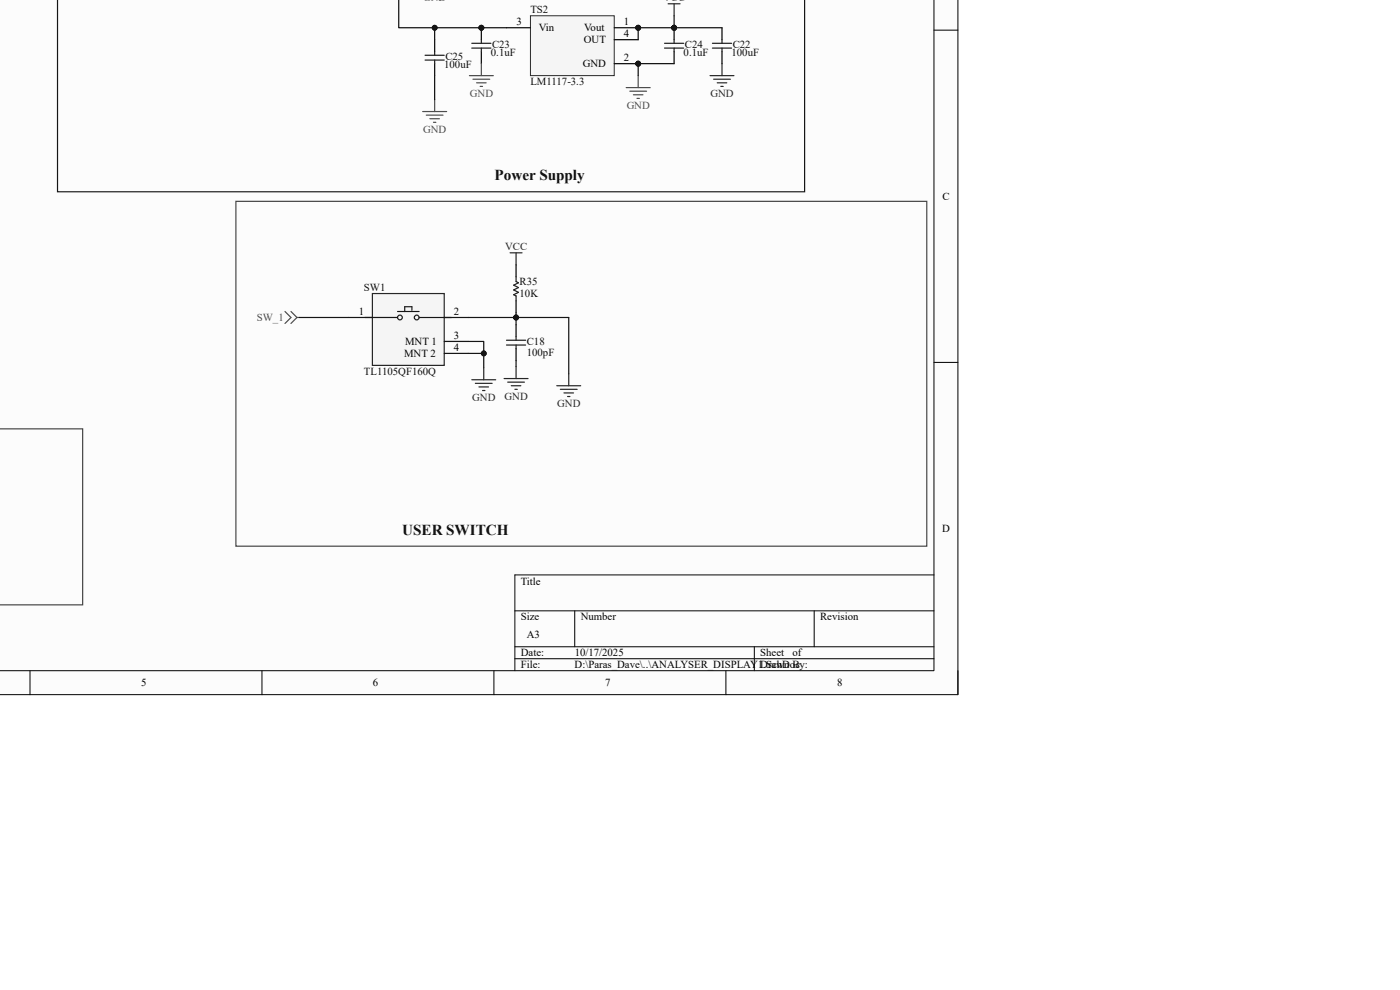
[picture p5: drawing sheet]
<svg xmlns="http://www.w3.org/2000/svg" width="297mm" height="210mm" viewBox="0 0 297 210" stroke-linecap="round" stroke-linejoin="round" font-family="sans-serif">
<path d="M-.1 -.1h203.3v147.5h-203.3z" fill-rule="evenodd" fill="#fcfcfc"/>
<path d="M203.2 -.1v147.5h-203.3" fill="none" stroke="#000" stroke-width=".21"/>
<path d="M-.1 -.1h198.2v142.4h-198.2z" fill-rule="evenodd" fill="#fcfcfc"/>
<g fill="none" stroke="#000" stroke-width=".21">
<path d="M198.1 -.1v142.4h-198.2M198.1 6.4h5.1M198.1 76.9h5.1M109.2 129.6h88.9M109.2 137.2h88.9M109.2 139.7h88.9M121.9 129.6v7.6M160 137.2v5.1M172.7 129.6v7.6M198.1 122h-88.9v20.3M6.4 142.3v5.1M55.6 142.3v5.1"/>
<path d="M104.8 142.3v5.1M154 142.3v5.1M203.2 142.3v5.1"/>
</g>
<path d="M60.5 66.1l1.2 1.2-1.2 1.3M61.7 66.1l1.3 1.2M63 67.3l-1.3 1.3M63 67.3h.5" fill="none" stroke="#4c4c4c" stroke-width=".25"/>
<path d="M79 62.3h15.2v15.2h-15.2z" fill-rule="evenodd" fill="#f5f5f5"/>
<g fill="none" stroke="#262626" stroke-width=".25">
<path d="M108.2 53.6h2.6M109.5 53.6v2.6M79 62.3h15.2v15.2h-15.2zM102.6 78v2.6M109.5 77.8v2.5M120.7 79.3v2.5M100.1 80.6h5.1M100.8 81.3h3.6M101.6 82.1h2M102.4 82.8h.5M106.9 80.3h5.1M107.7 81.1h3.6"/>
<path d="M108.5 81.8h2M109.2 82.6h.5M118.1 81.8h5.1M118.9 82.6h3.5M119.6 83.4h2.1M120.4 84.1h.5"/>
</g>
<g fill="none" stroke="#1c1c1c" stroke-width=".25">
<path d="M109.5 58.7v1l.5 .3-1 .5 1 .5-1 .5 1 .5-1 .5 .5 .3v1M77.5 67.3h6.8M84.3 66.1h4.6M87.4 65.8v-.7h-1.5v1M88.9 67.4h6.9M107.5 72.2h4M107.5 73.2h4M109.5 71.4v.8M109.5 73.2v.8"/>
<circle cx="84.8" cy="67.4" r=".51"/>
<circle cx="88.4" cy="67.4" r=".51"/>
</g>
<path d="M109.5 56.2v2.5M73.9 67.3h5.1M94.2 67.4h5.1M94.2 72.4h5.1M94.2 75h5.1M109.5 63.8v2.5M109.5 68.9v2.5M109.5 74v2.5" fill="none" stroke="#000" stroke-width=".25"/>
<path d="M50 42.7h146.6v73.2h-146.6zM0 91h17.5v37.3h-17.6" fill="none" stroke="#444" stroke-width=".25"/>
<circle cx="135.4" cy="13.5" r=".51" fill="#0e0e0e"/>
<circle cx="135.4" cy="13.5" r=".51" fill="none" stroke="#0e0e0e" stroke-width=".21"/>
<circle cx="135.4" cy="5.9" r=".51" fill="#0e0e0e"/>
<circle cx="135.4" cy="5.9" r=".51" fill="none" stroke="#0e0e0e" stroke-width=".21"/>
<path d="M112.5 3.3h17.8v12.7h-17.8z" fill-rule="evenodd" fill="#f5f5f5"/>
<path d="M112.5 3.3h17.8v12.7h-17.8z" fill="none" stroke="#262626" stroke-width=".21"/>
<path d="M107.5 5.9h5M130.3 13.5h5.1" fill="none" stroke="#000" stroke-width=".25"/>
<circle cx="135.4" cy="13.5" r=".51" fill="#0e0e0e"/>
<circle cx="135.4" cy="13.5" r=".51" fill="none" stroke="#0e0e0e" stroke-width=".21"/>
<path d="M130.3 5.9h5.1" fill="none" stroke="#000" stroke-width=".25"/>
<circle cx="135.4" cy="5.9" r=".51" fill="#0e0e0e"/>
<circle cx="135.4" cy="5.9" r=".51" fill="none" stroke="#0e0e0e" stroke-width=".21"/>
<path d="M130.3 8.4h5.1" fill="none" stroke="#000" stroke-width=".25"/>
<path d="M132.9 18.6h5M133.6 19.3h3.6M135.4 16v2.6M89.7 23.7h5.1M90.4 24.4h3.6M91.2 25.2h2M92 26h.5M92.2 21.1v2.6M134.4 20.1h2M135.1 20.9h.5" fill="none" stroke="#4c4c4c" stroke-width=".25"/>
<circle cx="143" cy="5.9" r=".51" fill="#0e0e0e"/>
<circle cx="143" cy="5.9" r=".51" fill="none" stroke="#0e0e0e" stroke-width=".21"/>
<path d="M143 5.9v2.5M143 11v2.5" fill="none" stroke="#000" stroke-width=".25"/>
<circle cx="143" cy="5.9" r=".51" fill="#0e0e0e"/>
<circle cx="143" cy="5.9" r=".51" fill="none" stroke="#0e0e0e" stroke-width=".21"/>
<path d="M141 9.2h4M141 10.2h4M143 8.4v.8M143 10.2v.8" fill="none" stroke="#1c1c1c" stroke-width=".25"/>
<circle cx="102.1" cy="5.9" r=".51" fill="#0e0e0e"/>
<circle cx="102.1" cy="5.9" r=".51" fill="none" stroke="#0e0e0e" stroke-width=".21"/>
<path d="M102.1 5.9v2.5M102.1 11v2.5" fill="none" stroke="#000" stroke-width=".25"/>
<circle cx="102.1" cy="5.9" r=".51" fill="#0e0e0e"/>
<circle cx="102.1" cy="5.9" r=".51" fill="none" stroke="#0e0e0e" stroke-width=".21"/>
<g fill="none" stroke="#1c1c1c" stroke-width=".25">
<path d="M12.2 0v40.7h158.5v-40.7M90.2 11.7h4M90.2 12.7h4M92.2 11v.7M92.2 12.7v.8M100.1 9.2h4.1M100.1 10.2h4.1M102.1 8.4v.8M102.1 10.2v.8M151.1 9.2h4.1M151.1 10.2h4.1M153.2 8.4v.8"/>
<path d="M153.2 10.2v.8"/>
</g>
<path d="M99.6 16h5.1M100.3 16.8h3.6M101.1 17.6h2M101.9 18.3h.5M102.1 13.5v2.5" fill="none" stroke="#4c4c4c" stroke-width=".25"/>
<path d="M141.7 .8h2.6M143 .8v2.5M150.6 16h5.1M151.4 16.8h3.6M152.2 17.6h2M152.9 18.3h.5M153.2 13.5v2.5" fill="none" stroke="#262626" stroke-width=".25"/>
<path d="M92.2 8.4v2.6M92.2 13.5v2.5M153.2 5.9v2.5M153.2 11v2.5" fill="none" stroke="#000" stroke-width=".25"/>
<path d="M63.5 67.3h10.4M99.3 72.4h3.3v2.6M109.5 76.5v1.3" fill="none" stroke="#0e0e0e" stroke-width=".25"/>
<circle cx="102.6" cy="75" r=".51" fill="#0e0e0e"/>
<circle cx="102.6" cy="75" r=".51" fill="none" stroke="#0e0e0e" stroke-width=".21"/>
<path d="M99.3 75h3.3v3" fill="none" stroke="#0e0e0e" stroke-width=".25"/>
<circle cx="102.6" cy="75" r=".51" fill="#0e0e0e"/>
<circle cx="102.6" cy="75" r=".51" fill="none" stroke="#0e0e0e" stroke-width=".21"/>
<path d="M92.2 5.9v2.5" fill="none" stroke="#0e0e0e" stroke-width=".25"/>
<circle cx="92.2" cy="5.9" r=".51" fill="#0e0e0e"/>
<circle cx="92.2" cy="5.9" r=".51" fill="none" stroke="#0e0e0e" stroke-width=".21"/>
<path d="M143 13.5h-7.6v2.5" fill="none" stroke="#0e0e0e" stroke-width=".25"/>
<circle cx="135.4" cy="13.5" r=".51" fill="#0e0e0e"/>
<circle cx="135.4" cy="13.5" r=".51" fill="none" stroke="#0e0e0e" stroke-width=".21"/>
<path d="M92.2 16v5.1M143 3.3v2.6" fill="none" stroke="#0e0e0e" stroke-width=".25"/>
<circle cx="143" cy="5.9" r=".51" fill="#0e0e0e"/>
<circle cx="143" cy="5.9" r=".51" fill="none" stroke="#0e0e0e" stroke-width=".21"/>
<path d="M84.6 0v5.9h22.9" fill="none" stroke="#0e0e0e" stroke-width=".25"/>
<circle cx="102.1" cy="5.9" r=".51" fill="#0e0e0e"/>
<circle cx="102.1" cy="5.9" r=".51" fill="none" stroke="#0e0e0e" stroke-width=".21"/>
<circle cx="92.2" cy="5.9" r=".51" fill="#0e0e0e"/>
<circle cx="92.2" cy="5.9" r=".51" fill="none" stroke="#0e0e0e" stroke-width=".21"/>
<path d="M153.2 5.9h-17.8v2.5" fill="none" stroke="#0e0e0e" stroke-width=".25"/>
<circle cx="135.4" cy="5.9" r=".51" fill="#0e0e0e"/>
<circle cx="135.4" cy="5.9" r=".51" fill="none" stroke="#0e0e0e" stroke-width=".21"/>
<circle cx="143" cy="5.9" r=".51" fill="#0e0e0e"/>
<circle cx="143" cy="5.9" r=".51" fill="none" stroke="#0e0e0e" stroke-width=".21"/>
<path d="M99.3 67.4h10.2" fill="none" stroke="#0e0e0e" stroke-width=".25"/>
<circle cx="109.5" cy="67.4" r=".51" fill="#0e0e0e"/>
<circle cx="109.5" cy="67.4" r=".51" fill="none" stroke="#0e0e0e" stroke-width=".21"/>
<path d="M109.5 67.4h11.2" fill="none" stroke="#0e0e0e" stroke-width=".25"/>
<circle cx="109.5" cy="67.4" r=".51" fill="#0e0e0e"/>
<circle cx="109.5" cy="67.4" r=".51" fill="none" stroke="#0e0e0e" stroke-width=".21"/>
<path d="M109.5 66.3v2.6" fill="none" stroke="#0e0e0e" stroke-width=".25"/>
<circle cx="109.5" cy="67.4" r=".51" fill="#0e0e0e"/>
<circle cx="109.5" cy="67.4" r=".51" fill="none" stroke="#0e0e0e" stroke-width=".21"/>
<path d="M120.7 67.4v11.9" fill="none" stroke="#0e0e0e" stroke-width=".25"/>
<g font-size="3.2" fill="#0e0e0e">
<text x="104.9" y="38.2">Power Supply</text>
<text x="85.3" y="113.4">USER SWITCH</text>
</g>
<g font-size="2.3" fill="#4c4c4c">
<text x="89.8" y=".3">GND</text>
<text x="99.7" y="20.6">GND</text>
<text x="133" y="23.2">GND</text>
<text x="89.8" y="28.2">GND</text>
<text x="54.5" y="68.1">SW_1</text>
</g>
<g font-size="2.3">
<text x="109.6" y="5.4">3</text>
<text x="132.3" y="5.4">1</text>
<text x="114.3" y="6.6">Vin</text>
<text x="123.9" y="9.2">OUT</text>
<text x="124" y="6.6">Vout</text>
<text x="132.3" y="7.9">4</text>
<text x="123.7" y="14.3">GND</text>
<text x="132.3" y="13">2</text>
<text x="199.9" y="42.4">C</text>
<text x="76.1" y="66.8">1</text>
<text x="96.3" y="66.8">2</text>
<text x="96.3" y="71.9">3</text>
<text x="85.7" y="75.7">MNT 2</text>
<text x="85.9" y="73.2">MNT 1</text>
<text x="96.3" y="74.5">4</text>
<text x="199.9" y="112.9">D</text>
<text x="110.5" y="124">Title</text>
<text x="110.5" y="131.6">Size</text>
<text x="123.2" y="131.6">Number</text>
<text x="174" y="131.6">Revision</text>
<text x="111.8" y="135.4">A3</text>
<text x="110.5" y="139.2">Date:</text>
<text x="110.5" y="141.8">File:</text>
<text x="121.9" y="141.8">D:\Paras_Dave\..\ANALYSER_DISPLAY1.SchDoc</text>
<text x="121.9" y="139.2">10/17/2025</text>
<text x="161.3" y="139.2">Sheet</text>
<text x="161.3" y="141.8">Drawn By:</text>
<text x="168.1" y="139.2">of</text>
<text x="30" y="145.6">5</text>
<text x="79.1" y="145.6">6</text>
<text x="128.4" y="145.6">7</text>
<text x="177.6" y="145.6">8</text>
</g>
<g font-size="2.3" fill="#0e0e0e">
<text x="112.5" y="2.8">TS2</text>
<text x="104.1" y="12">0.1uF</text>
<text x="104.4" y="10.2">C23</text>
<text x="145" y="12">0.1uF</text>
<text x="145.3" y="10.2">C24</text>
<text x="155.2" y="12">100uF</text>
<text x="155.4" y="10.2">C22</text>
<text x="94.2" y="14.5">100uF</text>
<text x="94.5" y="12.7">C25</text>
<text x="112.5" y="18.1">LM1117-3.3</text>
<text x="77.2" y="61.8">SW1</text>
<text x="110.2" y="63">10K</text>
<text x="110.2" y="60.5">R35</text>
<text x="111.8" y="75.5">100pF</text>
<text x="111.8" y="73.2">C18</text>
<text x="77.2" y="79.5">TL1105QF160Q</text>
</g>
<g font-size="2.3" fill="#262626">
<text x="140.7" y=".3">VCC</text>
<text x="150.7" y="20.6">GND</text>
<text x="107.1" y="53.1">VCC</text>
<text x="100.2" y="85.1">GND</text>
<text x="107.1" y="84.9">GND</text>
<text x="118.2" y="86.4">GND</text>
</g>
</svg>
